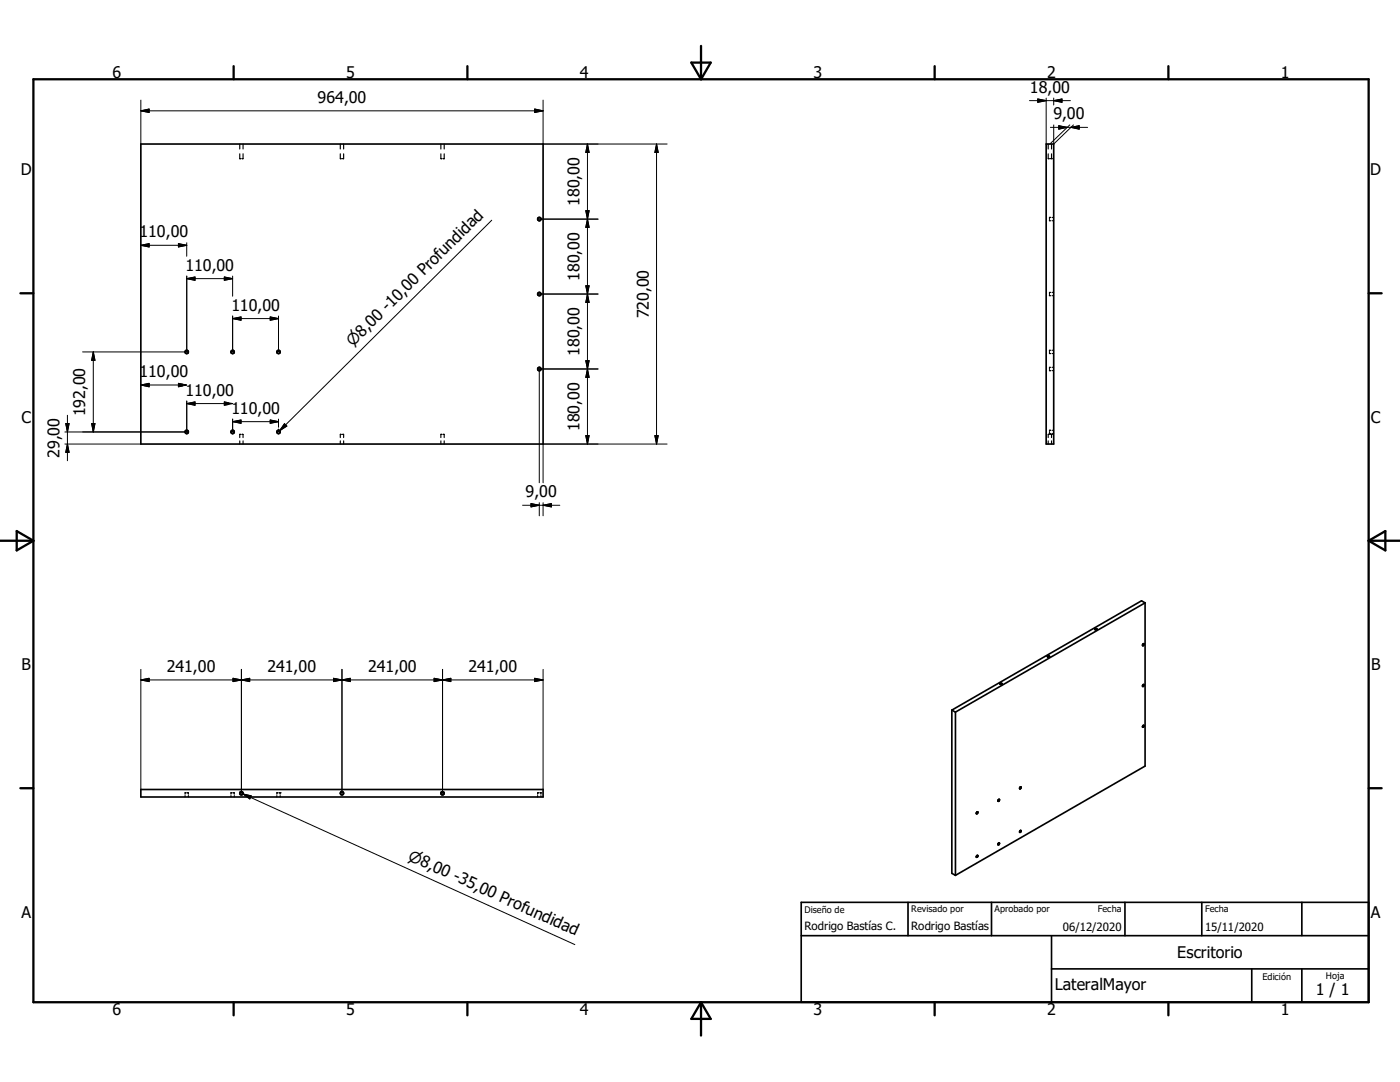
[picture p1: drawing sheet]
<svg xmlns="http://www.w3.org/2000/svg" width="279mm" height="216mm" viewBox="0 0 279 216" stroke-linecap="round" stroke-linejoin="round" font-family="sans-serif">
<g fill="none" stroke="#000" stroke-width=".23">
<path d="M47.8 28.7v1M47.8 30.7v1h.3M48.5 28.7v1M48.5 30.7v1h-.2M67.9 28.7v1M67.9 30.7v1h.2M68.6 28.7v1M68.6 30.7v1h-.3M88 28.7v1M88 30.7v1h.2M88.6 28.7v1M88.6 30.7v1h-.2"/>
<path d="M209.2 30.7v1h.2M209.2 28.7v1M209.7 31.7h.2M209.9 31.7h.1M209.9 28.7v1M209.9 30.7v1M209.4 43.4h.1M209.4 43.4v.2M209.4 43.8v.2h.3M209.4 58.8v.2h.3M209.4 43.4h.3M209.7 58.3h-.3v.3"/>
<path d="M210 58.3h.3M210 59h.3M210 43.4h.3M210 44h.3M209.4 74h.1M209.4 70.3v.3h.3M209.4 73.8v.2M209.4 74h.3M209.7 69.9h-.3v.2M209.7 73.3h-.3v.2M210 69.9h.3M210 70.6h.3"/>
<path d="M210 73.3h.3M210 74h.3M47.8 88v.6M48.1 86.7h-.3v.6M48.3 86.7h.2v.6M48.5 88v.6M67.9 88v.6M68.1 86.7h-.2v.6M68.3 86.7h.3v.6M68.6 88v.6M88 88v.6M88.2 86.7h-.2v.6"/>
<path d="M88.4 86.7h.2v.6M88.6 88v.6M209.2 88v.6M209.4 86.7h-.2v.6M209.4 85.9h.1M209.4 85.9v.2M209.4 86.3v.2h.3M209.4 85.9h.3M209.7 86.7h.2M209.9 86.7h.1M209.9 86.7v.6M209.9 88v.6"/>
<path d="M210 85.9h.3M210 86.5h.3M36.9 158.8v.2M37.2 158.2h-.3v.3M37.4 158.2h.2v.3M37.6 158.8v.2M46.1 158.8v.2M46.3 158.2h-.2v.3M46.5 158.2h.3v.3M46.8 158.8v.2M55.3 158.8v.2M55.5 158.2h-.2v.3"/>
<path d="M55.7 158.2h.2M55.9 158.2h.1M55.9 158.2v.3M55.9 158.8v.2M107.3 158.8v.2M107.5 158.2h-.2v.3M107.8 158.2h.2M108 158.2h.1M108 158.2v.3M108 158.8v.2"/>
</g>
<g fill="none" stroke="#000" stroke-width=".33">
<path d="M28.1 28.7h80.3v59.9h-80.3zM208.8 28.7h1.5v59.9h-1.5zM199.6 136.4l.4 .1-.3 .1zM209 131l.3-.1 .2 .1a.25 .25 0 0 1-.3 .1 .25 .25 0 0 1-.2-.1zM218.5 125.5h.4a.22 .22 0 0 1-.2 .2 .22 .22 0 0 1-.2-.2zM228.1 128.5h.2v.1l-.2 .2zM228.1 136.6h.1a.19 .19 0 0 1 .1 .2 .19 .19 0 0 1-.3 .1zM228.5 120.3v32.6l-37.8 21.8M228.5 120.3l-.7-.4-37.8 21.8M228.5 120.3l-37.8 21.8M28.1 157.5h80.3v1.5h-80.3zM190 141.7v32.6l.7 .4"/>
<path d="M190 141.7l.7 .4M190.7 142.1v32.6M228.1 144.8l.1-.1a.19 .19 0 0 1 .1 .3 .19 .19 0 0 1-.3 .1zM195 170.7a.19 .19 0 0 1 .1 .2 .19 .19 0 0 1-.3 .1zM199.2 168.3l.1-.1a.19 .19 0 0 1 .1 .2 .19 .19 0 0 1-.2 .2zM203.6 165.8v-.1a.19 .19 0 0 1 .1 .3 .19 .19 0 0 1-.2 .1zM159.9 186.7h113.2M159.9 180.1h113.2v19.9h-113.2zM181.2 180.1v6.6M197.9 180.1v6.6M209.9 193.3h63.2M209.9 186.7v13.3"/>
<path d="M224.5 180.1v6.6M239.8 180.1v6.6M249.8 193.3v6.7M259.8 180.1v6.6M259.8 193.3v6.7"/>
<circle cx="107.6" cy="58.7" r=".33"/>
<circle cx="107.6" cy="43.7" r=".34"/>
<circle cx="37.3" cy="70.2" r=".34"/>
<circle cx="46.4" cy="70.2" r=".33"/>
<circle cx="55.6" cy="70.2" r=".33"/>
<circle cx="107.6" cy="73.6" r=".34"/>
<circle cx="37.3" cy="86.2" r=".33"/>
<circle cx="46.4" cy="86.2" r=".34"/>
<circle cx="55.6" cy="86.2" r=".34"/>
<circle cx="48.2" cy="158.3" r=".33"/>
<circle cx="68.2" cy="158.3" r=".34"/>
<circle cx="88.3" cy="158.3" r=".33"/>
<circle cx="199.4" cy="159.7" r=".18"/>
<circle cx="203.7" cy="157.2" r=".17"/>
<circle cx="195" cy="162.2" r=".19"/>
</g>
<g fill="none" stroke="#000" stroke-width=".46">
<path d="M6.7 15.8h266.4v184.2h-266.4zM46.6 13.2v2.6M93.3 13.2v2.6M138 12.5h3.8l-1.9 3.3zM139.9 9.2v6.6M186.5 13.2v2.6M233.2 13.2v2.6M4.1 58.5h2.6M273.1 58.5h2.6M0 107.9h6.7M3.3 106l3.4 1.9-3.4 1.9zM273.1 107.9h6.3"/>
<path d="M273.1 107.9l3.4-1.9v3.8zM4.1 157.3h2.6M273.1 157.3h2.6M46.6 200v2.6M93.3 200v2.6M139.9 200v6.6M139.9 200l1.9 3.3h-3.8zM186.5 200v2.6M233.2 200v2.6"/>
</g>
<g fill="none" stroke="#000" stroke-width=".2">
<path d="M28.1 20v8.7M108.4 20v8.7h24.7M207.1 19.8l1.7 .3-1.7 .3zM208.8 19.6v9.1M210.3 19.6v1.3M28.1 22.1h80.3M28.1 22.1l1.7-.3v.6zM106.7 21.8l1.7 .3-1.7 .3zM117.2 28.7l.4 1.7h-.7zM117.2 28.7v59.9M131 28.7v59.9M131 28.7l.4 1.7h-.7z"/>
<path d="M205.5 20.1h8.1M209.6 25.4h7.5M210.3 24.9v3.8l3.9-3.8M210.3 20.1l1.6-.3v.6zM211.3 25.1l1.7 .3-1.7 .4zM213.5 24.9l-4 3.8M213.7 25.4l1.7-.3v.7zM28.1 48.9l1.7-.3v.7zM28.1 48.9h9.2M35.6 48.6l1.7 .3-1.7 .4zM37.3 55.6h9.1M37.3 55.6l1.6-.3v.6z"/>
<path d="M37.3 48.4v2.7M37.3 55.1v15.1h-20.8M44.8 55.3l1.6 .3-1.6 .3zM46.4 55.1v4M98.1 43.9l-42.3 42M107.6 58.7h11.8M107.6 43.7h11.8M116.9 57h.7l-.4 1.7zM116.9 42h.7l-.4 1.7zM117.2 58.7l.4 1.6h-.7zM117.2 43.7l.4 1.7h-.7zM18.6 70.2v16"/>
<path d="M18.6 70.2l.4 1.7h-.7zM28.1 76.8l1.7-.3v.7zM28.1 76.8h8.4M36.5 76.7l-.9-.2v.7l.9-.2M46.4 63.1v7.1M46.4 63.6h9.2M46.4 63.6l1.7-.4v.7zM53.9 63.2l1.7 .4-1.7 .3zM55.6 63.1v7.1M116.9 72h.7l-.4 1.6zM117.2 73.6l.4 1.7h-.7zM119.4 73.6h-11.8v22.7"/>
<path d="M12.9 88.6h15.2M13.1 84.5h.7l-.3 1.7zM13.5 82.9v9M13.5 88.6l.3 1.7h-.7zM18.3 84.5h.7l-.4 1.7zM37.3 80.5l1.6-.3v.7zM37.3 80v6.2h-24.4M37.3 80.5h8.3M45.6 80.4l-.8-.2v.7l.8-.2M46.4 83.6v2.6M46.4 84.1l1.7-.3v.7zM46.4 84.1h9.2"/>
<path d="M53.9 83.8l1.7 .3-1.7 .4zM55.6 83.6v1.7M55.6 85.6v.6M56.8 84.5l.4 .5-1.4 .9zM116.9 86.9h.7l-.4 1.7zM130.7 86.9h.7l-.4 1.7zM133.1 88.6h-24.7v7.7M104.3 100.8h7.4M106 100.5l1.6 .3-1.6 .3zM107.6 100.3v2.6M108.4 100.3v2.6M108.4 100.8l1.6-.3v.6z"/>
<path d="M28.1 135.7l1.7-.4v.7zM28.1 133.6v23.9M28.1 135.7h80.3M46.5 135.3l1.7 .4-1.7 .3zM48.2 133.6v24.7M48.2 135.7l1.6-.4v.7zM66.6 135.3l1.6 .4-1.6 .3zM68.2 133.6v24.7M68.2 135.7l1.7-.4v.7zM86.6 135.3l1.7 .4-1.7 .3zM88.3 133.6v24.7M88.3 135.7l1.7-.4v.7z"/>
<path d="M106.7 135.3l1.7 .4-1.7 .3zM108.4 133.6v23.9M48.5 158.4l66.2 30.1M48.5 158.4l1.6 .4-.2 .6z"/>
</g>
<g fill="#000" stroke="#000" stroke-width=".2">
<path d="M210.3 20.1l1.6-.3v.6zM28.1 22.1l1.7-.3v.6zM106.7 21.8l1.7 .3-1.7 .3zM117.2 28.7l.4 1.7h-.7zM131 28.7l.4 1.7h-.7zM207.1 19.8l1.7 .3-1.7 .3zM211.3 25.1l1.7 .3-1.7 .4zM213.7 25.4l1.7-.3v.7zM28.1 48.9l1.7-.3v.7zM35.6 48.6l1.7 .3-1.7 .4zM37.3 55.6l1.6-.3v.6zM44.8 55.3l1.6 .3-1.6 .3z"/>
<path d="M116.9 57h.7l-.4 1.7zM116.9 42h.7l-.4 1.7zM117.2 43.7l.4 1.7h-.7zM18.6 70.2l.4 1.7h-.7zM28.1 76.8l1.7-.3v.7zM35.6 76.5l1.7 .3-1.7 .4zM46.4 63.6l1.7-.4v.7zM53.9 63.2l1.7 .4-1.7 .3zM116.9 72h.7l-.4 1.6zM117.2 73.6l.4 1.7h-.7zM117.2 58.7l.4 1.6h-.7zM13.1 84.5h.7l-.3 1.7z"/>
<path d="M13.5 88.6l.3 1.7h-.7zM18.3 84.5h.7l-.4 1.7zM37.3 80.5l1.6-.3v.7zM44.8 80.2l1.6 .3-1.6 .4zM46.4 84.1l1.7-.3v.7zM53.9 83.8l1.7 .3-1.7 .4zM56.8 84.5l.4 .5-1.4 .9zM116.9 86.9h.7l-.4 1.7zM130.7 86.9h.7l-.4 1.7zM106 100.5l1.6 .3-1.6 .3zM108.4 100.8l1.6-.3v.6zM28.1 135.7l1.7-.4v.7z"/>
<path d="M46.5 135.3l1.7 .4-1.7 .3zM48.2 135.7l1.6-.4v.7zM66.6 135.3l1.6 .4-1.6 .3zM68.2 135.7l1.7-.4v.7zM86.6 135.3l1.7 .4-1.7 .3zM88.3 135.7l1.7-.4v.7zM106.7 135.3l1.7 .4-1.7 .3zM48.5 158.4l1.6 .4-.2 .6z"/>
</g>
<g font-size="3.2">
<text x="22.5" y="15.6">6</text>
<text x="69.1" y="15.6">5</text>
<text x="115.7" y="15.6">4</text>
<text x="162.3" y="15.6">3</text>
<text x="209" y="15.6">2</text>
<text x="255.6" y="15.6">1</text>
<text x="63.4" y="20.5">964,00</text>
<text x="205.5" y="18.5">18,00</text>
<text x="210.2" y="23.8">9,00</text>
<text x="4.1" y="35">D</text>
<text x="273.5" y="35">D</text>
<text x="115.7" y="41.1" transform="rotate(-90 115.7 41.1)">180,00</text>
<text x="27.8" y="47.4">110,00</text>
<text x="37" y="54">110,00</text>
<text x="84.6" y="55.2" transform="rotate(-45 84.6 55.2)">Profundidad</text>
<text x="115.7" y="56" transform="rotate(-90 115.7 56)">180,00</text>
<text x="46.2" y="62">110,00</text>
<text x="77.4" y="62.3" transform="rotate(-45 77.4 62.3)">-10,0</text>
<text x="129.5" y="63.5" transform="rotate(-90 129.5 63.5)">720,00</text>
<text x="115.7" y="71" transform="rotate(-90 115.7 71)">180,00</text>
<text x="27.8" y="75.3">110,00</text>
<text x="17" y="83.1" transform="rotate(-90 17 83.1)">192,00</text>
<text x="37" y="79">110,00</text>
<text x="46.2" y="82.6">110,00</text>
<text x="4.3" y="84.4">C</text>
<text x="115.7" y="86" transform="rotate(-90 115.7 86)">180,00</text>
<text x="273.6" y="84.4">C</text>
<text x="11.9" y="91.4" transform="rotate(-90 11.9 91.4)">29,00</text>
<text x="104.9" y="99.2">9,00</text>
<text x="4.3" y="133.7">B</text>
<text x="33.3" y="134.1">241,00</text>
<text x="53.4" y="134.1">241,00</text>
<text x="73.4" y="134.1">241,00</text>
<text x="93.5" y="134.1">241,00</text>
<text x="273.6" y="133.7">B</text>
<text x="4.3" y="183.1">A</text>
<text x="273.6" y="183.1">A</text>
<text x="235" y="191.1">Escritorio</text>
<text x="210.5" y="197.5">LateralMayor</text>
<text x="22.5" y="202.6">6</text>
<text x="69.1" y="202.6">5</text>
<text x="115.7" y="202.6">4</text>
<text x="162.3" y="202.6">3</text>
<text x="209" y="202.6">2</text>
<text x="255.6" y="202.6">1</text>
<text x="262.6" y="198.6">1 / 1</text>
</g>
<g font-size="3">
<text x="70.4" y="69.2" transform="rotate(-45 70.4 69.2)">n8,0</text>
<text x="81.3" y="171.5" transform="rotate(24 81.3 171.5)">n8,00 -35,00 Profundidad</text>
</g>
<g font-size="2.3">
<text x="160.5" y="185.5">Rodrigo Bastías C.</text>
<text x="181.9" y="185.5">Rodrigo Bastías</text>
<text x="212.1" y="185.7">06/12/2020</text>
<text x="240.5" y="185.7">15/11/2020</text>
</g>
<g font-size="1.8">
<text x="160.5" y="182.2">Diseño de</text>
<text x="181.9" y="182.1">Revisado por</text>
<text x="198.5" y="182.1">Aprobado por</text>
<text x="219.1" y="182.1">Fecha</text>
<text x="240.5" y="182.1">Fecha</text>
<text x="252" y="195.5">Edición</text>
<text x="264.6" y="195.3">Hoja</text>
</g>
</svg>
